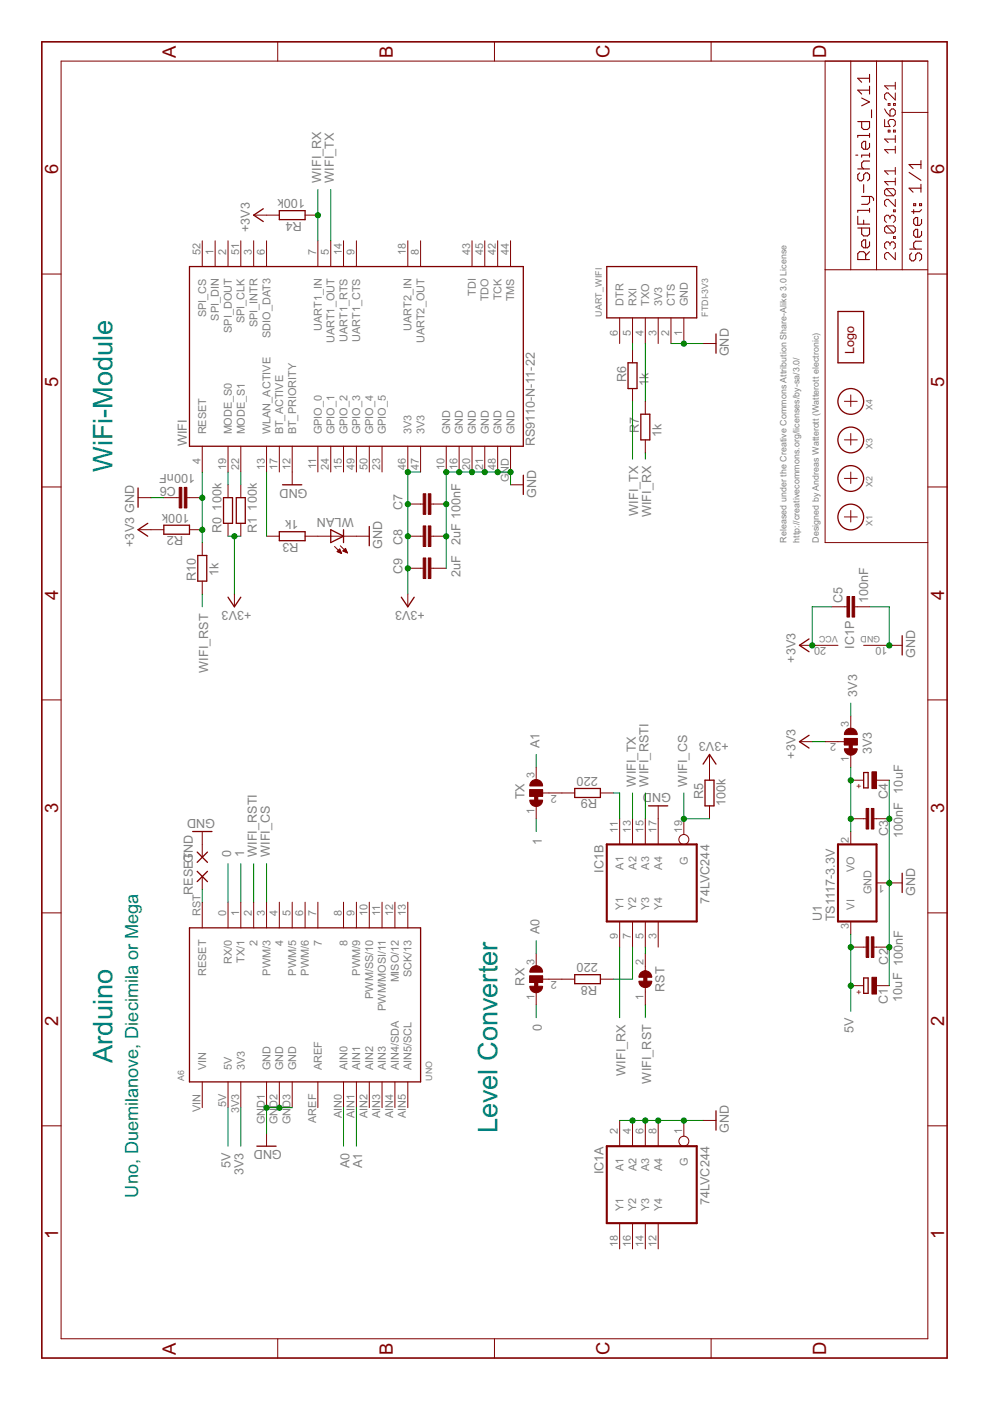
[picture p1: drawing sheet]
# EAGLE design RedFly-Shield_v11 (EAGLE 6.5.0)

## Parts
3V3  SJ2W  [SJ_2]
A6  UNO  DUEMILANOVE  [DUEMILANOVE]
C1  10uF  CPOL-EU153CLV-0505  [153CLV-0505]
C2  100nF  C-EUC0603  [C0603]
C3  100nF  C-EUC0603  [C0603]
C4  10uF  CPOL-EU153CLV-0505  [153CLV-0505]
C5  100nF  C-EUC0603  [C0603]
C6  100nF  C-EUC0603  [C0603]
C7  100nF  C-EUC0603  [C0603]
C8  2uF  C-EUC0603  [C0603]
C9  2uF  C-EUC0603  [C0603]
GND  SMD2  [SMD1,27-2,54]
IC1  74LVC244  74HC244DW  [SO20W]
R0  100k  R-EU_R0603  [R0603]
R1  100k  R-EU_R0603  [R0603]
R2  100k  R-EU_R0603  [R0603]
R3  1k  R-EU_R0603  [R0603]
R4  100k  R-EU_R0603  [R0603]
R5  100k  R-EU_R0603  [R0603]
R6  1k  R-EU_R0603  [R0603]
R7  1k  R-EU_R0603  [R0603]
R8  220  R-EU_R0603  [R0603]
R9  220  R-EU_R0603  [R0603]
R10  1k  R-EU_R0603  [R0603]
RESET  SMD2  [SMD1,27-2,54]
RST  SJ  [SJ]
RX  SJ2W  [SJ_2]
TX  SJ2W  [SJ_2]
U1  TS1117-3.3V  TS1117  [SOT223]
U$1  WE-LOGO  [WE-LOGO]
UART_WIFI  FTDI-3V3  FTDI  [FTDI]
WIFI  RS9110-N-11-22  RS9110-N-11-21  [RS9110-N-11-21]
WLAN  LEDCHIPLED_0805  [CHIPLED_0805]
X1  PASSER  [PASSER]
X2  PASSER  [PASSER]
X3  PASSER  [PASSER]
X4  PASSER  [PASSER]

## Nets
0: A6.0(RX/0) RX.1
1: A6.1(TX/1) TX.1
3V3: 3V3.3 A6.3V3
3V_OUT: 3V3.1 C3.1 C4.+ U1.2(VO)
5V: A6.5V C1.+ C2.1 U1.3(VI)
+3V3: 3V3.2 C5.1 C7.1 C8.1 C9.1 IC1.20(P:VCC) R0.2 R1.2 R2.2 R4.1 R5.2 WIFI.46(3V3) WIFI.47(3V3)
A0: A6.AIN0 RX.3
A1: A6.AIN1 TX.3
GND: A6.GND1(GND) A6.GND2(GND) A6.GND3(GND) C1.- C2.2 C3.2 C4.- C5.2 C6.1 C7.2 C8.2 C9.2 GND.1(P) IC1.1(A:G) IC1.2(A:A1) IC1.4(A:A2) IC1.6(A:A3) IC1.8(A:A4) IC1.10(P:GND) IC1.17(B:A4) U1.1(GND) UART_WIFI.1(GND) UART_WIFI.2(CTS) WIFI.10(GND) WIFI.12(BT_PRIORITY) WIFI.16(GND) WIFI.20(GND) WIFI.21(GND) WIFI.48(GND) WIFI.GND WLAN.C
N$1: R0.1 WIFI.19(MODE_S0)
N$6: R1.1 WIFI.22(MODE_S1)
N$11: R3.1 WIFI.13(WLAN_ACTIVE)
N$12: R3.2 WLAN.A
N$103: R6.1 UART_WIFI.5(RXI)
N$104: R7.1 UART_WIFI.4(TXO)
RST: A6.RST(RESET) RESET.1(P)
WIFI_CS: A6.3(PWM/3) IC1.19(B:G) R5.1
WIFI_RST: R10.2 RST.1
WIFI_RST2: C6.2 R2.1 R10.1 WIFI.4(RESET)
WIFI_RSTI: A6.2 IC1.15(B:A3)
WIFI_RSTO: IC1.5(B:Y3) RST.2
WIFI_RX: IC1.9(B:Y1) R4.2 R7.2 WIFI.7(UART1_IN)
WIFI_RX2: R9.1 TX.2
WIFI_RXI: IC1.11(B:A1) R9.2
WIFI_TX: IC1.13(B:A2) R6.2 WIFI.5(UART1_OUT)
WIFI_TX2: R8.2 RX.2
WIFI_TXO: IC1.7(B:Y2) R8.1
Unconnected: A6.4 A6.5(PWM/5) A6.6(PWM/6) A6.7 A6.8 A6.9(PWM/9) A6.10(PWM/SS/10) A6.11(PWM/MOSI/11) A6.12(MISO/12) A6.13(SCK/13) A6.AIN2 A6.AIN3 A6.AIN4(AIN4/SDA) A6.AIN5(AIN5/SCL) IC1.3(B:Y4) IC1.12(A:Y4) IC1.14(A:Y3) IC1.16(A:Y2) IC1.18(A:Y1) UART_WIFI.3(3V3) UART_WIFI.6(DTR) WIFI.1(SPI_DIN) WIFI.2(SPI_DOUT) WIFI.3(SPI_INTR) WIFI.6(SDIO_DAT3) WIFI.8(UART2_OUT) WIFI.9(UART1_CTS) WIFI.11(GPIO_0) WIFI.14(UART1_RTS) WIFI.15(GPIO_2) WIFI.17(BT_ACTIVE) WIFI.18(UART2_IN) WIFI.23(GPIO_5) WIFI.24(GPIO_1) WIFI.42(TCK) WIFI.43(TDI) WIFI.44(TMS) WIFI.45(TDO) WIFI.49(GPIO_3) WIFI.50(GPIO_4) WIFI.51(SPI_CLK) WIFI.52(SPI_CS)

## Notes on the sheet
- Arduino | WiFi-Module
- Uno, Duemilanove, Diecimila or Mega
- Level Converter
- Released under the Creative Commons Attribution Share-Alike License
- http://creativecommons.org/licenses/by-sa/4.0/
- Designed by Andreas Watterott (Watterott electronic)

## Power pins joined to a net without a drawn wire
AREF: A6.AREF
VIN: A6.VIN
